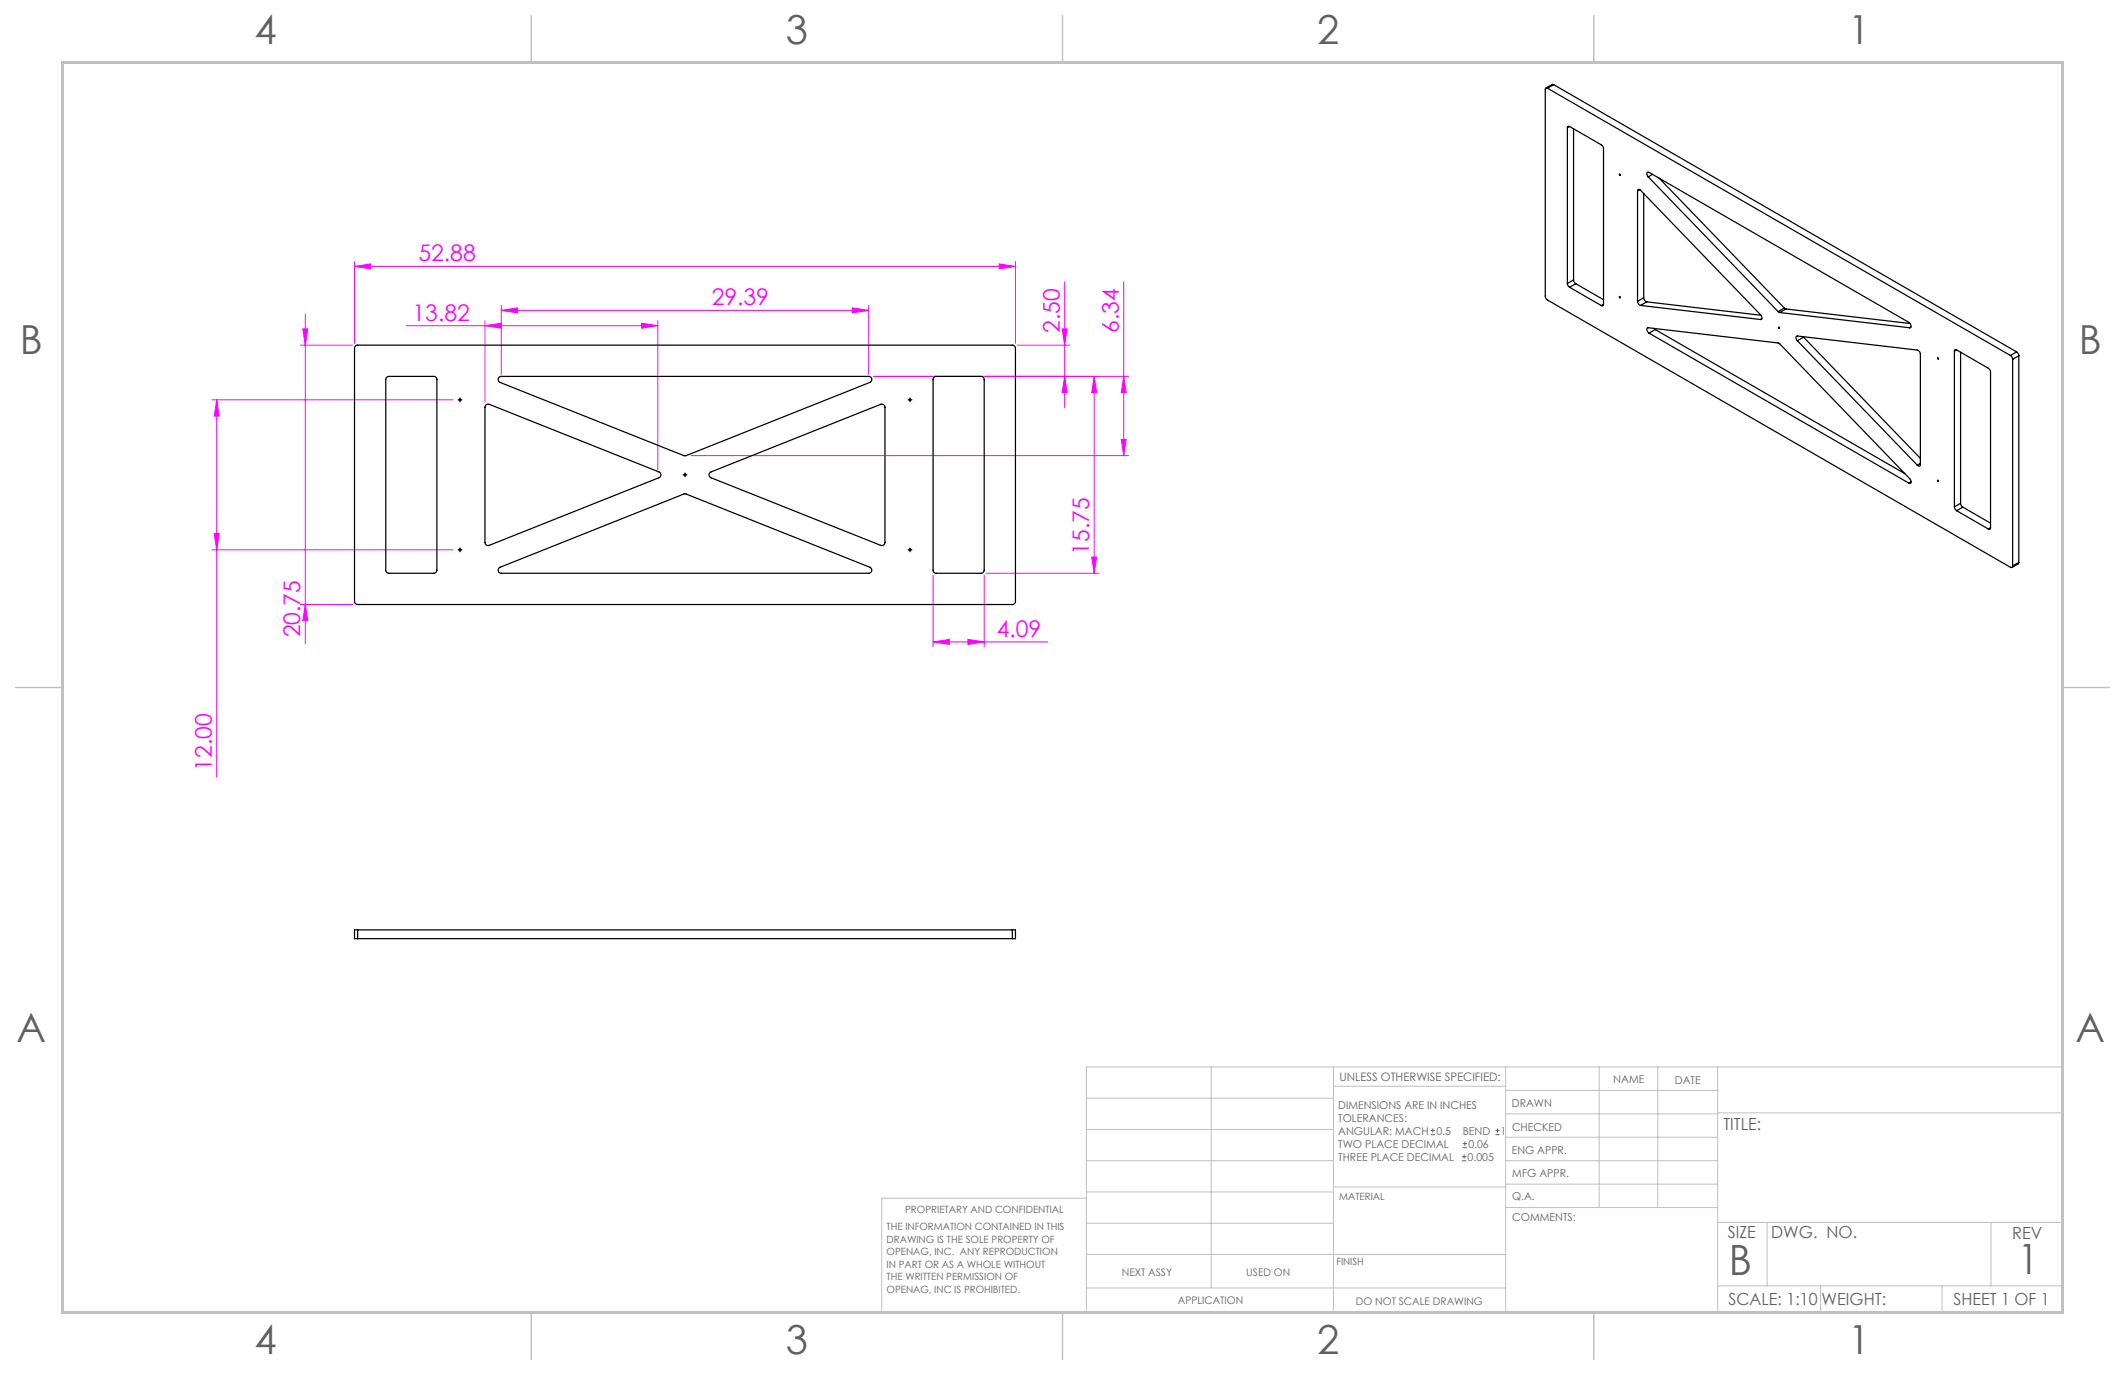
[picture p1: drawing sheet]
<svg xmlns="http://www.w3.org/2000/svg" width="432mm" height="279mm" viewBox="0 0 432 279" stroke-linecap="round" stroke-linejoin="round" font-family="sans-serif">
<path d="M290.7 230.6h.9M290.7 229.7h.9M291.2 229.3v.8M297.1 235.9h.8M297.1 235h.8M297.2 233.2h.9M297.2 232.4h.9M297.5 234.6v.8M297.7 232v.8M303.9 230.6h.8M303.9 229.7h.8M304.3 229.3v.8" fill="none" stroke="#606060" stroke-width=".2"/>
<g fill="none" stroke="#f0f" stroke-width=".2">
<path d="M72 54.1l3.3-.5v1zM72 53.1v16.7M72 54.1h134.3M203 53.6l3.3 .5-3.3 .5zM206.3 53.1v16.7M216.3 57.3v25.5M228.3 57.3v35.3M61 70.1h10.7M61.5 66.8h1l-.5 3.3zM62 63.8v67M82.5 66.2h51.2M98.5 66.2l3.4-.5v1z"/>
<path d="M98.5 65.2v16.5M101.9 63.1l3.3-.5v1zM101.9 62.1v14M101.9 63.1h74.6M130.4 65.7l3.3 .5-3.3 .5zM133.7 65.2v30.3M173.2 62.6l3.3 .5-3.3 .5zM176.5 62.1v14M177.5 76.5h51.8M206.7 70.1h10.6M215.8 66.8h1l-.5 3.3zM216.3 76.5l.5 3.3h-1z"/>
<path d="M222.3 76.5l.5 3.3h-1zM222.3 76.5v40M228.3 76.5l.5 3.3h-1zM43 81.2h49.1M44 81.2l.5 3.3h-1zM44 81.2v76.8M140.4 92.6h88.9M227.8 89.3h1l-.5 3.3zM43 111.7h49.1M43.5 108.4h1l-.5 3.3zM189.6 116.9v14.5M200 116.9v14.5"/>
<path d="M200.4 116.5h22.9M221.8 113.2h1l-.5 3.3zM61 122.8h10.7M62 122.8l.5 3.3h-1zM189.6 130.4l3.3-.5v1zM189.6 130.4h23.3M196.7 129.9l3.3 .5-3.3 .5z"/>
</g>
<g fill="none" stroke="#000" stroke-width=".2" stroke-dasharray="15.2 1.3 1.3 1.3">
<path d="M93.2 81.2h-.1M93.5 81v-.2M93.5 81.5v.2M93.7 81.2h.2M138.9 96.5h-.1M139.2 96.2v-.1M139.2 96.7v.2M139.4 96.5h.2M184.7 81.2h-.2M184.9 81v-.2M184.9 81.5v.2M185.2 81.2h.1"/>
<path d="M93.2 111.7h-.1M93.5 111.5v-.2M93.5 112v.1M93.7 111.7h.2M184.7 111.7h-.2M184.9 111.5v-.2M184.9 112v.1M185.2 111.7h.1"/>
</g>
<path d="M93.2 81.2h.5M93.5 81v.5M138.9 96.5h.5M139.2 96.2v.5M184.7 81.2h.5M184.9 81v.5M93.2 111.7h.5M93.5 111.5v.5M184.7 111.7h.5M184.9 111.5v.5" fill="none" stroke="#000" stroke-width=".2"/>
<g fill="none" stroke="#c0c0c0" stroke-width=".2">
<path d="M246.1 216.8v44.9M271 216.8v49.9M305.9 216.8v49.9M325 216.8v28.6M336.9 216.8v28.6M349 216.8v49.9M220.8 235.9h50.2M220.8 229.5h50.2M220.8 223.2h50.2M271 220.7h34.9M305.9 231.1h43.1M305.9 226.3h43.1"/>
<path d="M305.9 221.6h43.1M305.9 235.9h43.1M349 226.1h70.1M220.8 243.5h-41.6v23.2h239.9v-49.9h-198.3v49.9M220.8 254.9h85.1M220.8 248.6h50.2M220.8 242.2h50.2M271 241.2h35.1M305.9 240.6h43.1M306.1 245.4h42.9M349 248.4h70.1M359.1 248.4v12.9"/>
<path d="M404.6 248.4v12.9M220.8 261.7h85.1M349 261.3h70.1M369.9 261.3v5.4M394.6 261.3v5.4"/>
</g>
<path d="M107.9 3.2v9.5M215.9 3.2v9.5M323.8 3.2v9.5M3.2 139.7h9.5M419.1 139.7h9.5M107.9 266.7v9.5M215.9 266.7v9.5M323.8 266.7v9.5" fill="none" stroke="#c0c0c0" stroke-width=".3"/>
<path d="M12.7 12.7h406.4v254h-406.4z" fill="none" stroke="#c0c0c0" stroke-width=".6"/>
<g fill="#f0f">
<path d="M72 54.1l3.3-.5v1zM203 53.6l3.3 .5-3.3 .5z"/>
<path d="M189.6 130.4l3.3-.5v1zM196.7 129.9l3.3 .5-3.3 .5z"/>
<path d="M173.2 62.6l3.3 .5-3.3 .5zM101.9 63.1l3.3-.5v1z"/>
<path d="M130.4 65.7l3.3 .5-3.3 .5zM98.5 66.2l3.4-.5v1z"/>
<path d="M216.3 76.5l.5 3.3h-1zM215.8 66.8h1l-.5 3.3z"/>
<path d="M227.8 89.3h1l-.5 3.3zM228.3 76.5l.5 3.3h-1z"/>
<path d="M221.8 113.2h1l-.5 3.3zM222.3 76.5l.5 3.3h-1z"/>
<path d="M61.5 66.8h1l-.5 3.3zM62 122.8l.5 3.3h-1zM44 81.2l.5 3.3h-1zM43.5 108.4h1l-.5 3.3z"/>
</g>
<g fill="none" stroke="#000" stroke-width=".25">
<path d="M314.5 17.9a.27 .27 0 0 0-.4 0 .27 .27 0 0 0-.1 .3v42l.3 .6 94.2 54.5a.27 .27 0 0 0 .3 0 .27 .27 0 0 0 .2-.3M314.5 17.9l94 54.3M315.7 17.2h-.3l-1.3 .7M315.7 17.2l-1.2 .7M315.7 17.2l94.1 54.3M318.5 26v31.6M318.9 25.7l6.5 3.7 .4 .7v31.7M318.9 25.7a.27 .27 0 0 0-.3 0 .27 .27 0 0 0-.1 .3M318.9 25.7l-.4 .3M319.7 26.2v30.7M332.7 38.8a.32 .32 0 0 1 .3-.3 .32 .32 0 0 1 .4 .2l24.3 25.3a.53 .53 0 0 1 .4 .4 .53 .53 0 0 1-.4 .5M332.7 38.8v22.4"/>
<path d="M333.2 38.5l-.5 .3M334 39.3v21.2M334.9 35.9a.5 .5 0 0 1-.3-.5 .5 .5 0 0 1 .4-.4l52.9 30.5a.62 .62 0 0 1 .4 .5 .62 .62 0 0 1-.3 .6M334.9 35.9l26.4 27.4M335.8 35.4l-.9 .5M337.2 36.2l25.4 26.4M318.5 57.6l.1 .4 .3 .4M318.9 58.4l6.5 3.7M319.7 56.9l.2 .4 .3 .3M319.7 56.9l-1.2 .7M320.2 57.6l-1.3 .8M320.2 57.6l5.6 3.3"/>
<path d="M72.2 70.3l.5-.2h133a.63 .63 0 0 1 .6 .7v51.4a.63 .63 0 0 1-.6 .6h-133a.63 .63 0 0 1-.7-.6v-51.4zM78.6 76.7l.4-.2h9.1a.64 .64 0 0 1 .7 .6v38.8a.64 .64 0 0 1-.7 .6h-9.1a.63 .63 0 0 1-.6-.6v-38.8zM101.4 76.7l.5-.2h74.6a.63 .63 0 0 1 .6 .5 .63 .63 0 0 1-.3 .7l-37.6 14.9-37.6-14.9a.64 .64 0 0 1-.2-1zM189.8 76.7l.4-.2h9.2a.63 .63 0 0 1 .6 .6v38.8a.63 .63 0 0 1-.6 .6h-9.2a.63 .63 0 0 1-.6-.6v-38.8zM325.8 61.8a.27 .27 0 0 1-.1 .3 .27 .27 0 0 1-.3 0M325.8 61.8l-.4 .3M332.7 61.2a.91 .91 0 0 0 .7 .9M333.4 62.1l24.3 2.8M334 60.5a.91 .91 0 0 0 .6 .8M334 60.5l-1.3 .7M334.6 61.3l-1.2 .8M334.6 61.3l23.2 2.8"/>
<path d="M335.1 67.7a.62 .62 0 0 1-.4-.5 .62 .62 0 0 1 .2-.6l26.6 3.2 26.5 27.5a.5 .5 0 0 1 .4 .5 .5 .5 0 0 1-.4 .4h-.1M335.1 67.7l52.8 30.5M336.1 66.7l.2 .3M336.3 67l50.8 29.3M336.3 67l-1.2 .7M358 64.8l-.3 .1M361.3 63.3l.4 .2M361.7 63.5l26.3 3.1M362.6 62.6l.3 .2M362.6 62.6l-1.3 .7M362.9 62.8l-1.2 .7M362.9 62.8l25.2 2.9"/>
<path d="M365.2 69.2a.53 .53 0 0 1-.3-.4 .53 .53 0 0 1 .3-.5l24.4 2.8a.91 .91 0 0 1 .6 .9v22.4a.32 .32 0 0 1-.2 .3 .32 .32 0 0 1-.4-.2M365.2 69.2l24.4 25.3M366.4 68.4l.1 .1M366.5 68.5l-1.3 .7M366.5 68.5l23.7 24.6M388.3 66.5l-.3 .1M397.1 71.4v31.6M397.6 71.1l6.4 3.7 .5 .7v31.7M397.6 71.1a.27 .27 0 0 0-.3 0 .27 .27 0 0 0-.2 .3M397.6 71.1l-.5 .3M398.4 71.6v30.7M408.5 72.2l.3 .4 .2 .4"/>
<path d="M409 73v42M409.8 71.5l.3 .3 .1 .5M409.8 71.5l-1.3 .7M410.2 72.3l-1.2 .7M410.2 72.3v42M98.7 82.3l.4-.2 .3 .1 34.5 13.7a.63 .63 0 0 1 .4 .6 .63 .63 0 0 1-.4 .6l-34.5 13.7a.63 .63 0 0 1-.9-.6v-27.5zM144.2 96.1l34.8-13.9a.63 .63 0 0 1 .8 .5v27.5a.63 .63 0 0 1-.8 .6l-34.5-13.7a.63 .63 0 0 1-.3-1zM388.3 97.9l-.4 .3M390.2 94.2l-.6 .3M101.4 115.5l37.8-15.2 37.6 15a.63 .63 0 0 1 .3 .7 .63 .63 0 0 1-.6 .5h-74.6a.63 .63 0 0 1-.6-.4 .63 .63 0 0 1 .1-.6zM397.1 103l.2 .4 .3 .4M397.6 103.8l6.4 3.7"/>
<path d="M398.4 102.3l.1 .4 .3 .3M398.4 102.3l-1.3 .7M398.8 103l-1.2 .8M398.8 103l5.7 3.3M404.5 107.2a.27 .27 0 0 1-.2 .3 .27 .27 0 0 1-.3 0M404.5 107.2l-.5 .3M410.2 114.3l-.1 .3-1.3 .7M410.2 114.3l-1.2 .7M72.7 189h-.7v1.7h.7M72.7 189v1.7M72.7 190.7h133M72.7 189h133"/>
<path d="M205.7 189h.6v1.7h-.6M205.7 189v1.7"/>
<circle cx="329.1" cy="35.5" r=".14"/>
<circle cx="329.1" cy="60.4" r=".14"/>
<circle cx="361.4" cy="66.6" r=".14"/>
<circle cx="393.8" cy="72.8" r=".14"/>
<circle cx="93.5" cy="81.2" r=".16"/>
<circle cx="139.2" cy="96.5" r=".16"/>
<circle cx="184.9" cy="81.2" r=".16"/>
<circle cx="393.8" cy="97.7" r=".14"/>
<circle cx="93.5" cy="111.7" r=".16"/>
<circle cx="184.9" cy="111.7" r=".16"/>
</g>
<g font-size="8.5" fill="#606060">
<text x="351.3" y="259">B</text>
<text x="410" y="258.9">1</text>
</g>
<g font-size="8.1" fill="#606060">
<text x="51.7" y="9">4</text>
<text x="159.7" y="9">3</text>
<text x="267.6" y="9">2</text>
<text x="375.6" y="9">1</text>
<text x="4" y="72">B</text>
<text x="422.4" y="72">B</text>
<text x="3.3" y="211.7">A</text>
<text x="421.7" y="211.7">A</text>
<text x="51.7" y="275.2">4</text>
<text x="159.7" y="275.2">3</text>
<text x="267.6" y="275.2">2</text>
<text x="375.6" y="275.2">1</text>
</g>
<g font-size="4.7" fill="#f0f">
<text x="85" y="53.1">52.88</text>
<text x="83.8" y="65.2">13.82</text>
<text x="144.6" y="62.1">29.39</text>
<text x="215.3" y="67.6" transform="rotate(-90 215.3 67.6)">2.50</text>
<text x="227.3" y="67.6" transform="rotate(-90 227.3 67.6)">6.34</text>
<text x="221.3" y="112.7" transform="rotate(-90 221.3 112.7)">15.75</text>
<text x="61" y="129.5" transform="rotate(-90 61 129.5)">20.75</text>
<text x="202.6" y="129.4">4.09</text>
<text x="43" y="156.7" transform="rotate(-90 43 156.7)">12.00</text>
</g>
<g font-size="3.4" fill="#606060">
<text x="350.2" y="229.5">TITLE:</text>
<text x="351.1" y="251.6">SIZE</text>
<text x="359.9" y="251.6">DWG. NO.</text>
<text x="408.9" y="251.7">REV</text>
<text x="351.2" y="265.2">SCALE: 1:10</text>
<text x="370.1" y="265.3">WEIGHT:</text>
<text x="396.9" y="265.2">SHEET 1 OF 1</text>
</g>
<text font-size="2.4" fill="#606060" x="272.2" y="219.7">UNLESS OTHERWISE SPECIFIED:</text>
<g font-size="2.2" fill="#606060">
<text x="327.8" y="220.1">NAME</text>
<text x="340.3" y="220.2">DATE</text>
<text x="271.9" y="225.3">DIMENSIONS ARE IN INCHES</text>
<text x="271.9" y="227.9">TOLERANCES:</text>
<text x="307.2" y="224.9">DRAWN</text>
<text x="271.9" y="233.2">TWO PLACE DECIMAL</text>
<text x="271.9" y="230.6">ANGULAR: MACH</text>
<text x="291.9" y="230.6">0.5</text>
<text x="297.2" y="230.6">BEND</text>
<text x="298.4" y="233.2">0.06</text>
<text x="305" y="230.6">1</text>
<text x="307.3" y="229.8">CHECKED</text>
<text x="271.9" y="235.9">THREE PLACE DECIMAL</text>
<text x="298.2" y="235.9">0.005</text>
<text x="307.2" y="234.5">ENG APPR.</text>
<text x="307.3" y="239.2">MFG APPR.</text>
<text x="307.3" y="243.9">Q.A.</text>
<text x="307.3" y="248.1">COMMENTS:</text>
</g>
<g font-size="2.1" fill="#606060">
<text x="227.9" y="259.2">NEXT ASSY</text>
<text x="253.3" y="259.2">USED ON</text>
<text x="239.3" y="265">APPLICATION</text>
<text x="275.5" y="265.1">DO NOT SCALE DRAWING</text>
</g>
<g font-size="2" fill="#606060">
<text x="272.1" y="243.9">MATERIAL</text>
<text x="180.2" y="250">THE INFORMATION CONTAINED IN THIS</text>
<text x="183.9" y="246.4">PROPRIETARY AND CONFIDENTIAL</text>
<text x="180.2" y="252.5">DRAWING IS THE SOLE PROPERTY OF</text>
<text x="180.2" y="255.1">OPENAG, INC. ANY REPRODUCTION</text>
<text x="180.2" y="257.6">IN PART OR AS A WHOLE WITHOUT</text>
<text x="271.5" y="257">FINISH</text>
<text x="180.2" y="260.1">THE WRITTEN PERMISSION OF</text>
<text x="180.2" y="262.6">OPENAG, INC IS PROHIBITED.</text>
</g>
</svg>
